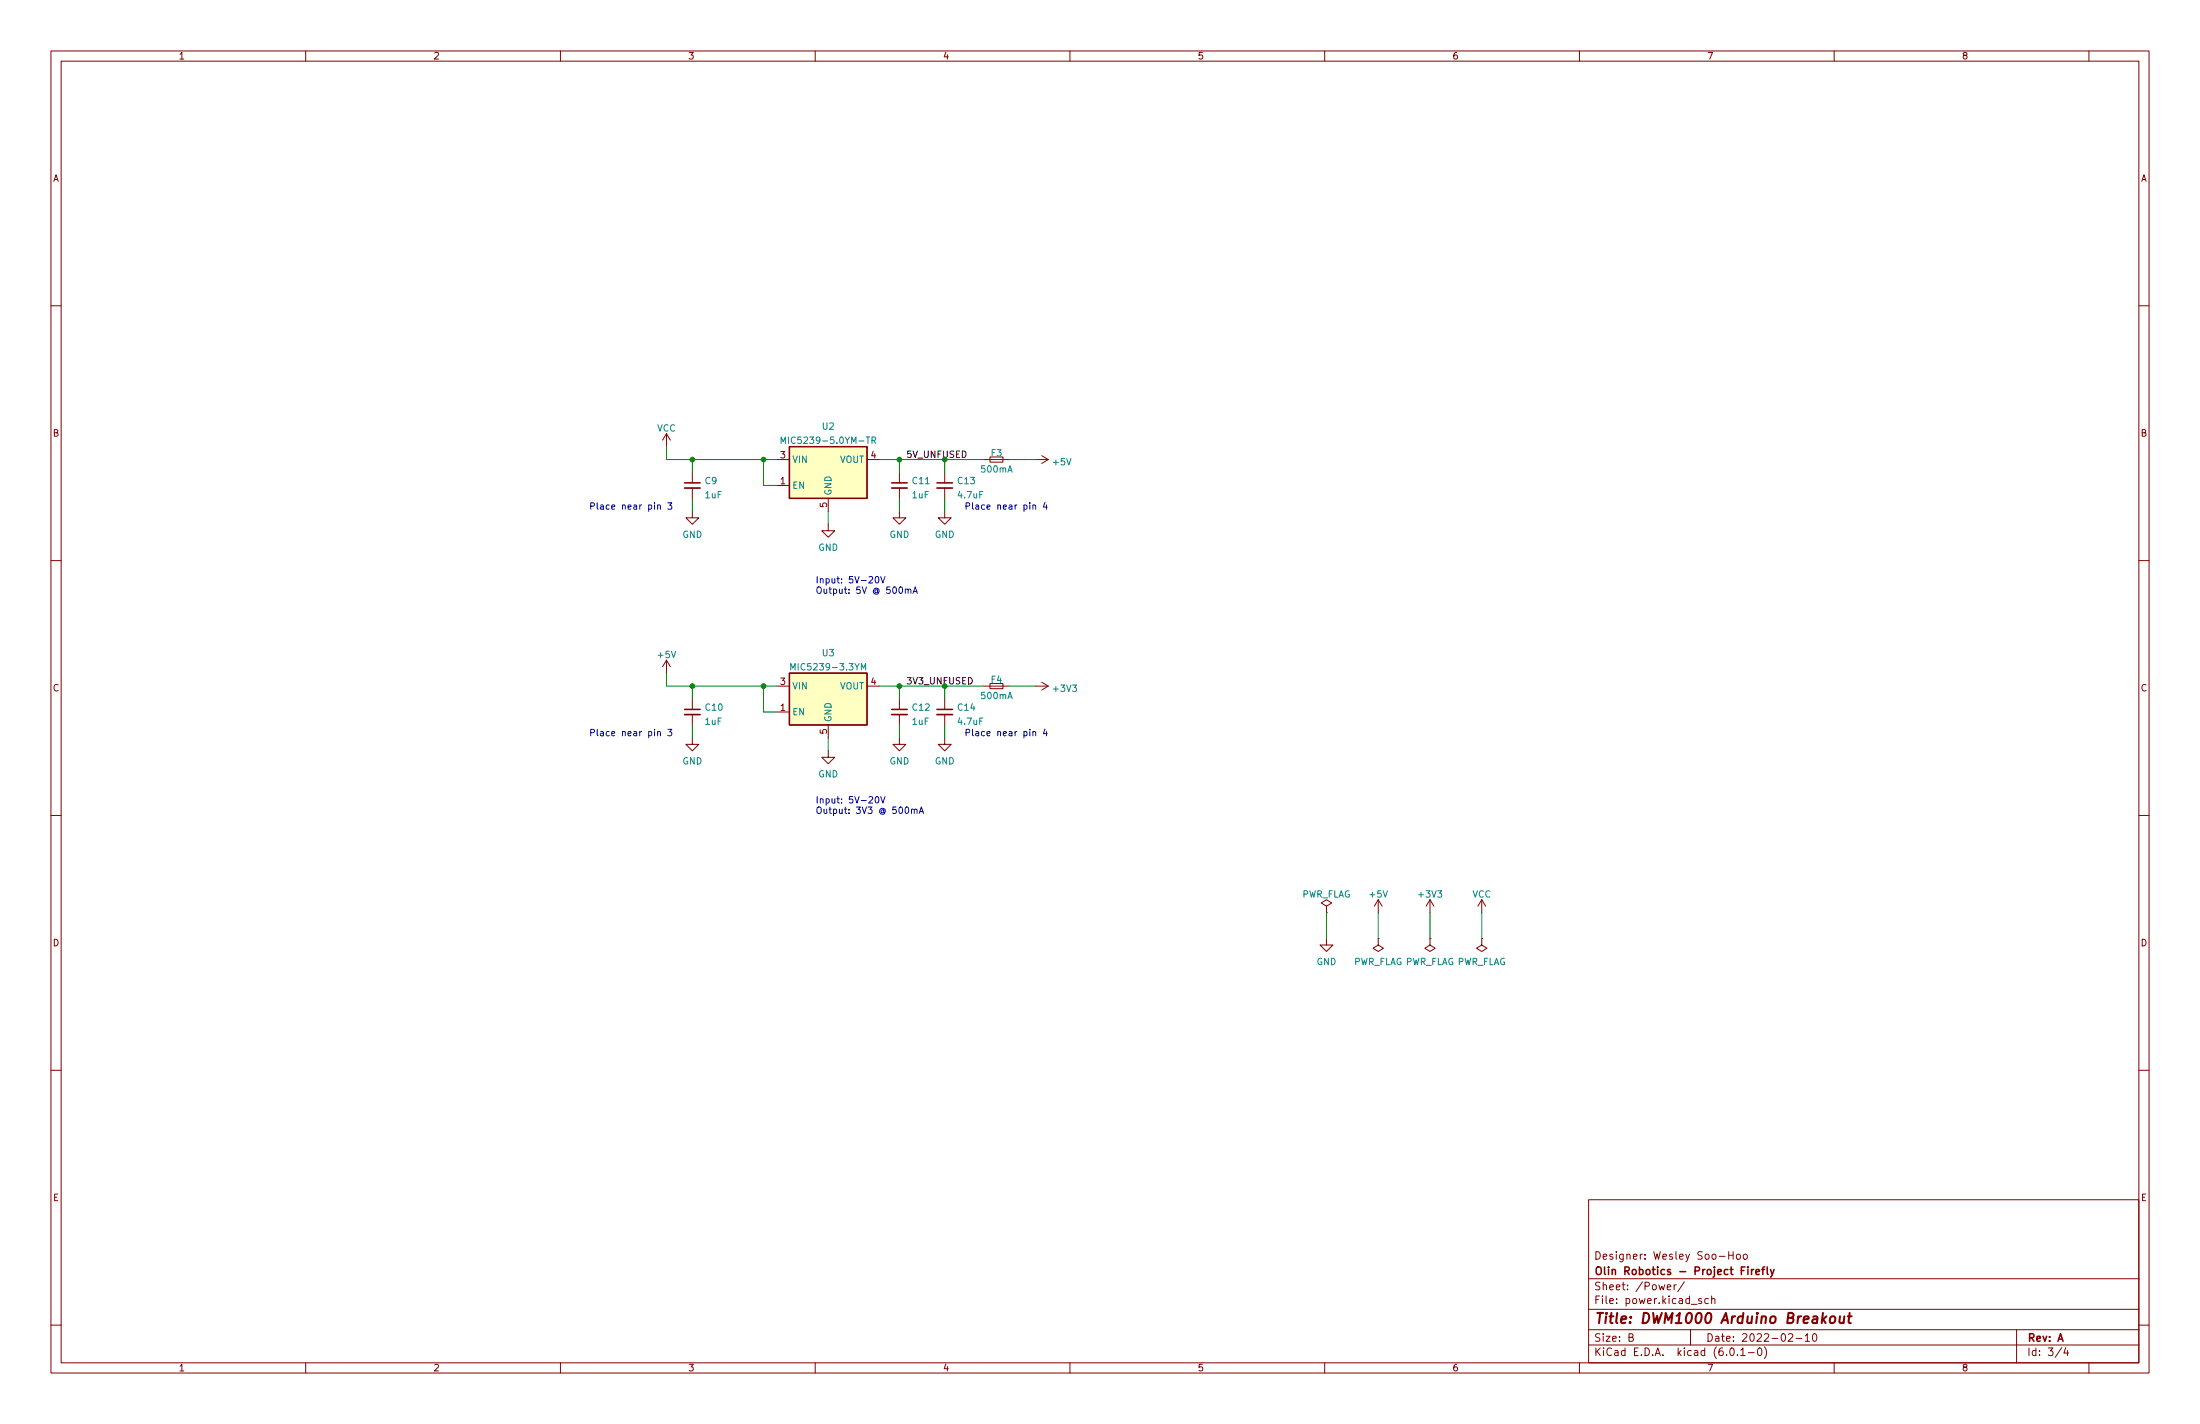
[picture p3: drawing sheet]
<svg xmlns="http://www.w3.org/2000/svg" width="432mm" height="279mm" viewBox="0 0 432 279" stroke-linecap="round" stroke-linejoin="round" font-family="sans-serif">
<g fill="none" stroke="#840000" stroke-width=".2">
<path d="M10 10h411.8v259.4h-411.8zM12 12h407.8v255.4h-407.8zM60 10v2M110 10v2M160 10v2M210 10v2M260 10v2M310 10v2M360 10v2M410 10v2M10 60h2M419.8 60h2"/>
<path d="M130.8 85.1v2.5M130.8 85.1l-.8 1.3M130.8 85.1l.8 1.3M135.9 92.7v2M135.9 95.8v2M152.4 90.2h2.5M152.4 95.3h2.5M162.6 97.8v2.5M170.2 90.2h2.5M176.5 92.7v2M176.5 95.8v2M185.4 92.7v2"/>
<path d="M185.4 95.8v2M193 90.2h1.3M194.3 89.7h2.5v1h-2.5zM196.8 90.2h1.3M203.2 90.2h2.5M204.5 89.4l1.2 .8M205.7 90.2l-1.2 .7M10 110h2M135.9 100.3v1.3h1.3l-1.3 1.3-1.3-1.3h1.3M162.6 102.9v1.2h1.2l-1.2 1.3-1.3-1.3h1.3M176.5 100.3v1.3h1.3l-1.3 1.3-1.2-1.3h1.2M185.4 100.3v1.3h1.3l-1.3 1.3-1.3-1.3h1.3"/>
<path d="M419.8 110h2M130.8 129.5l-.8 1.3M130.8 129.5v2.6M130.8 129.5l.8 1.3M135.9 137.2v2M152.4 139.7h2.5M152.4 134.6h2.5M170.2 134.6h2.5M176.5 137.2v2M185.4 137.2v2M193 134.6h5.1M194.3 134.1h2.5v1h-2.5z"/>
<path d="M203.2 134.6h2.5M204.5 133.9l1.2 .7M205.7 134.6l-1.2 .8M10 160h2M135.9 144.8v1.3h1.3l-1.3 1.2-1.3-1.2h1.3M135.9 140.2v2M162.6 147.3v1.3h1.2l-1.2 1.3-1.3-1.3h1.3M162.6 142.2v2.6M176.5 144.8v1.3h1.3l-1.3 1.2-1.2-1.2h1.2M176.5 140.2v2M185.4 144.8v1.3h1.3l-1.3 1.2-1.3-1.2h1.3M185.4 140.2v2"/>
<path d="M419.8 160h2M260.3 177.8l1.1-.6-1.1-.7-1 .7 1 .6v1.3M260.3 179.1h.1M270.5 176.5l-.8 1.3M270.5 176.5v2.6M270.5 176.5l.8 1.3M280.7 176.5l-.8 1.3M280.7 176.5v2.6M280.7 176.5l.7 1.3M290.8 176.5l-.7 1.3M290.8 176.5v2.6M290.8 176.5l.8 1.3"/>
<path d="M260.3 184.2v1.2h1.3l-1.3 1.3-1.2-1.3h1.2M270.5 184.2v1.2l1 .7-1 .6-1-.6 1-.7M270.5 184.2h.1M280.7 184.2v1.2l1 .7-1 .6-1-.6 1-.7M280.7 184.2h.1M290.8 184.2v1.2l1 .7-1 .6-1-.6 1-.7M290.8 184.2h.1M10 210h2M419.8 210h2M311.8 235.4h108v32h-108zM10 260h2M311.8 256.9h108"/>
<path d="M311.8 250.9h108M327.2 252.6l.7-.2v-.2l-.5-.1-.2 .2 .1 .7h.6M328.6 252.1v1M329 252.1l-.4 .3M330.6 251.5l-1.3 1.9M333.9 254.9l-.3-.1-.2 .2v.2l.5 .2v.3h-.5M335.3 254.9l-.4-.1-.3 .3 .1 .6h.6M335.9 254.9l.3-.1 .3 .1 .1 .9M335.9 254.3v1.5M339.3 245.6v1.5M339.3 246.3h.9M340.2 245.6v1.5"/>
<path d="M340.9 246.1h.4l.3 .3v.4l-.3 .3-.4-.1-.1-.2zM342.3 246.1h.4l.2 .3v.4l-.2 .3-.4-.1-.1-.2zM419.8 260h2M60 267.4v2M110 267.4v2M160 267.4v2M210 267.4v2M260 267.4v2M310 267.4v2M311.8 263.9h108M311.8 260.9h108M319.7 262.4l.7-.1 .1-.2-.1-.4h-.7v1.5h.6l.3-.3a.39 .39 0 0 0-.4-.5"/>
<path d="M331.8 260.9v3M339.7 264.5h.2a.8 .8 0 0 1 .5 .7 .8 .8 0 0 1-.5 .8 1 1 0 0 1-.2-1.5zM341 265.8v.2M341.7 264.9l.4-.4v1.5M341.7 266h.8M343.2 265.4h1.1M345.1 264.6l.2-.1a.8 .8 0 0 1 .5 .7 .8 .8 0 0 1-.5 .8l-.2-.2-.2-.4zM346.3 264.3a1.72 1.72 0 0 1 0 2.2M351 261.8l.6-.1 .2 .1 .1 .3-1 1.1h1M352.5 262.6h1.2M354.3 262.1l.4-.4v1.5M354.3 263.2h.9"/>
<path d="M355.9 261.7h.2a.8 .8 0 0 1 .5 .7 .8 .8 0 0 1-.5 .8 .99 .99 0 0 1-.2-1.5zM360 267.4v2M395.8 260.9v6.5M404.7 264.4l-1.3 1.9M405.4 264.4l-.3 1.1h.9M405.8 265v1M410 267.4v2"/>
</g>
<path d="M359.3 258.5a.52 .52 0 0 1 .5-.2 .52 .52 0 0 1 .4 .4v.5a.55 .55 0 0 1-.6 .4 .55 .55 0 0 1-.5-.4zM361.1 258.3v1.2a.57 .57 0 0 0 .8-.1M362 258.3l-.2 1.3M362.7 258.3h.7M363 257.6l-.2 1.7 .1 .2 .4 .1" fill="none" stroke="#840000" stroke-width=".4"/>
<g fill="none" stroke="#840000" stroke-width=".3">
<path d="M134.4 94.7h3M175 94.7h3.1M183.9 94.7h3M134.4 139.2h3M175 139.2h3.1M183.9 139.2h3M343.1 248.6v.1M343.1 249.1v1M343.8 249.1v1M344.2 249.1l-.3 .1-.1 .2M344.6 249.6l.8-.2-.1-.2-.4-.1-.3 .2 .1 .7h.6M345.8 249.1h.6"/>
<path d="M346.4 248.6l-.4 .2v1.3M346.9 248.6v1.3l.2 .2M347.5 249.1l.4 1M348.2 249.1l-.5 1.3-.2 .2"/>
</g>
<path d="M134.4 95.8h3M175 95.8h3.1M183.9 95.8h3M134.4 140.2h3M175 140.2h3.1M183.9 140.2h3" fill="none" stroke="#840000" stroke-width=".33"/>
<g fill="#ffffc2" stroke="#ffffc2" stroke-width=".2">
<path d="M154.9 132.1h15.3v10.1h-15.3z"/>
<path d="M154.9 87.6h15.3v10.2h-15.3z"/>
</g>
<path d="M154.9 87.6h15.3v10.2h-15.3zM154.9 132.1h15.3v10.1h-15.3z" fill="none" stroke="#840000" stroke-width=".25"/>
<path d="M153.3 87v-1.3l.4 1 .5-1v1.3M171.1 86.4l.7-.1v-.4l-.7-.2v1.3M171.4 86.4l.5 .6M155.2 131.5v-1.3l.4 .9 .5-.9v1.3M169.1 131.5v-1.3l.4 .9 .4-.9v1.3" fill="none" stroke="#008484" stroke-width=".2"/>
<g fill="none" stroke="#0000c2" stroke-width=".2">
<path d="M129.1 99.2l.5-.1v.8M129.1 99.1v.8M131.1 98.7h.8l-.5 .4 .4 .2v.5l-.2 .1-.5-.1M202.7 99.2l.5-.1 .1 .8M202.7 99.1v.8M205.1 98.6l-.3 .9h.8M205.4 99.1v.8M171.9 113.2l.2-.1a.68 .68 0 0 1 .4 .7 .68 .68 0 0 1-.4 .6l-.3-.5zM172.9 113.1l.4 1.3 .4-1.3M177.7 115.7l.5-.1v.8M177.7 115.6v.8M178.2 115.8l.2-.2h.3l.1 .8"/>
<path d="M179.2 116.4l.4-1.2 .5 1.2M179.3 116.1h.6M129.1 143.6h.5v.8M129.1 143.5v.9M131.1 143.1h.8l-.5 .5 .4 .1v.5l-.2 .2-.5-.2M171.9 156.4l.2-.1a.68 .68 0 0 1 .4 .6 .68 .68 0 0 1-.4 .7l-.3-.5zM172.9 156.3l.4 1.3 .4-1.3M178.9 158.9l.5-.1v.8M178.9 158.8v.8M179.4 158.9l.2-.1h.3l.1 .8M180.4 159.6l.4-1.3 .5 1.3M180.5 159.2h.6"/>
<path d="M202.7 143.6h.5l.1 .8M202.7 143.5v.9M205.1 143l-.3 .9h.8M205.4 143.5v.9"/>
</g>
<g fill="none" stroke="#008400" stroke-width=".2">
<path d="M130.8 87.6v2.6h21.6M135.9 90.2v2.5M135.9 97.8v2.5M149.9 90.2v5.1h2.5M172.7 90.2h20.3M176.5 90.2v2.5M176.5 97.8v2.5M185.4 90.2v2.5M185.4 97.8v2.5M198.1 90.2h5.1M162.6 100.3v2.6M130.8 132.1v2.5h21.6"/>
<path d="M135.9 134.6v2.6M149.9 134.6v5.1h2.5M172.7 134.6h20.3M176.5 134.6v2.6M185.4 134.6v2.6M198.1 134.6h5.1M135.9 142.2v2.6M162.6 144.8v2.5M176.5 142.2v2.6M185.4 142.2v2.6M260.3 179.1v5.1M270.5 179.1v5.1"/>
<path d="M280.7 179.1v5.1M290.8 179.1v5.1"/>
</g>
<g fill="#008400" stroke="#008400" stroke-width=".2">
<circle cx="176.5" cy="90.2" r=".46"/>
<circle cx="149.9" cy="90.2" r=".46"/>
<circle cx="135.9" cy="90.2" r=".46"/>
<circle cx="149.9" cy="134.6" r=".46"/>
<circle cx="176.5" cy="134.6" r=".46"/>
<circle cx="135.9" cy="134.6" r=".46"/>
</g>
<text font-size="2.8" fill="#840000" x="312.8" y="259.7">Title: DWM1000 Arduino Breakout</text>
<g font-size="2.1" fill="#840000">
<text x="312.8" y="250.2">Olin Robotics - Project Firefly</text>
<text x="312.8" y="247.1">Designer: Wesley Soo-Hoo</text>
<text x="312.8" y="255.9">File: power.kicad_sch</text>
<text x="312.8" y="253.2">Sheet: /Power/</text>
<text x="312.8" y="263.2">Size: B</text>
<text x="334.8" y="263.2">Date: 2022-02-10</text>
<text x="397.8" y="263.2">Rev: A</text>
<text x="312.8" y="266">KiCad E.D.A. kicad (6.0.1-0)</text>
<text x="397.8" y="266">Id: 3/4</text>
</g>
<g font-size="1.8" fill="#840000">
<text x="35" y="11.7">1</text>
<text x="85" y="11.7">2</text>
<text x="135" y="11.7">3</text>
<text x="185" y="11.7">4</text>
<text x="235" y="11.7">5</text>
<text x="285" y="11.7">6</text>
<text x="335" y="11.7">7</text>
<text x="385" y="11.7">8</text>
<text x="10.3" y="35.6">A</text>
<text x="420.1" y="35.6">A</text>
<text x="10.3" y="85.7">B</text>
<text x="153.2" y="89.9">3</text>
<text x="171" y="89.9">4</text>
<text x="420.1" y="85.7">B</text>
<text x="153.2" y="95">1</text>
<text x="162.3" y="99.6" transform="rotate(-90 162.3 99.6)">5</text>
<text x="10.3" y="135.6">C</text>
<text x="153.2" y="134.4">3</text>
<text x="171" y="134.4">4</text>
<text x="420.1" y="135.6">C</text>
<text x="153.2" y="139.4">1</text>
<text x="162.3" y="144" transform="rotate(-90 162.3 144)">5</text>
<text x="10.3" y="185.7">D</text>
<text x="420.1" y="185.7">D</text>
<text x="10.4" y="235.7">E</text>
<text x="420.2" y="235.7">E</text>
<text x="35" y="269.1">1</text>
<text x="85" y="269.1">2</text>
<text x="135" y="269.1">3</text>
<text x="185" y="269.1">4</text>
<text x="235" y="269.1">5</text>
<text x="285" y="269.1">6</text>
<text x="335" y="269.1">7</text>
<text x="385" y="269.1">8</text>
</g>
<g font-size="1.8" fill="#008484">
<text x="128.9" y="84.7">VCC</text>
<text x="154.6" y="87.1">MIC5239-5.0YM-TR</text>
<text x="161.4" y="84.3">U2</text>
<text x="194.5" y="89.5">F3</text>
<text x="138.4" y="95">C9</text>
<text x="155.4" y="95.9">EN</text>
<text x="155.4" y="90.8">VIN</text>
<text x="164.8" y="90.8">VOUT</text>
<text x="179.2" y="95">C11</text>
<text x="188" y="95">C13</text>
<text x="192.7" y="92.7">500mA</text>
<text x="206.8" y="91.3">+5V</text>
<text x="138.4" y="97.8">1uF</text>
<text x="163.2" y="97.3" transform="rotate(-90 163.2 97.3)">GND</text>
<text x="179.1" y="97.8">1uF</text>
<text x="188.1" y="97.8">4.7uF</text>
<text x="133.9" y="105.5">GND</text>
<text x="174.6" y="105.5">GND</text>
<text x="183.5" y="105.5">GND</text>
<text x="160.6" y="108.1">GND</text>
<text x="129.2" y="129.1">+5V</text>
<text x="156.1" y="131.5">MIC5239-3.3YM</text>
<text x="161.4" y="128.7">U3</text>
<text x="155.4" y="135.3">VIN</text>
<text x="164.8" y="135.3">VOUT</text>
<text x="192.7" y="137.2">500mA</text>
<text x="194.5" y="134">F4</text>
<text x="206.9" y="135.7">+3V3</text>
<text x="138.4" y="142.2">1uF</text>
<text x="138.5" y="139.4">C10</text>
<text x="155.4" y="140.3">EN</text>
<text x="163.2" y="141.7" transform="rotate(-90 163.2 141.7)">GND</text>
<text x="179.1" y="142.2">1uF</text>
<text x="179.2" y="139.4">C12</text>
<text x="188" y="139.4">C14</text>
<text x="188.1" y="142.2">4.7uF</text>
<text x="133.9" y="150">GND</text>
<text x="174.6" y="150">GND</text>
<text x="183.5" y="150">GND</text>
<text x="160.6" y="152.5">GND</text>
<text x="255.4" y="176.1">PWR_FLAG</text>
<text x="268.9" y="176.1">+5V</text>
<text x="278.6" y="176.1">+3V3</text>
<text x="289" y="176.1">VCC</text>
<text x="258.4" y="189.3">GND</text>
<text x="265.5" y="189.3">PWR_FLAG PWR_FLAG PWR_FLAG</text>
</g>
<g font-size="1.8" fill="#008400">
<text x="177.8" y="89.8">5V_UNFUSED</text>
<text x="177.8" y="134.3">3V3_UNFUSED</text>
</g>
<g font-size="1.8" fill="#0000c2">
<text x="115.6" y="100">Place near pin 3</text>
<text x="189.2" y="100">Place near pin 4</text>
<text x="160" y="114.4">Input: 5V-20V</text>
<text x="160" y="116.5">Output: 5V @ 500mA</text>
<text x="115.6" y="144.4">Place near pin 3</text>
<text x="189.2" y="144.4">Place near pin 4</text>
<text x="160" y="157.6">Input: 5V-20V</text>
<text x="160" y="159.7">Output: 3V3 @ 500mA</text>
</g>
</svg>
